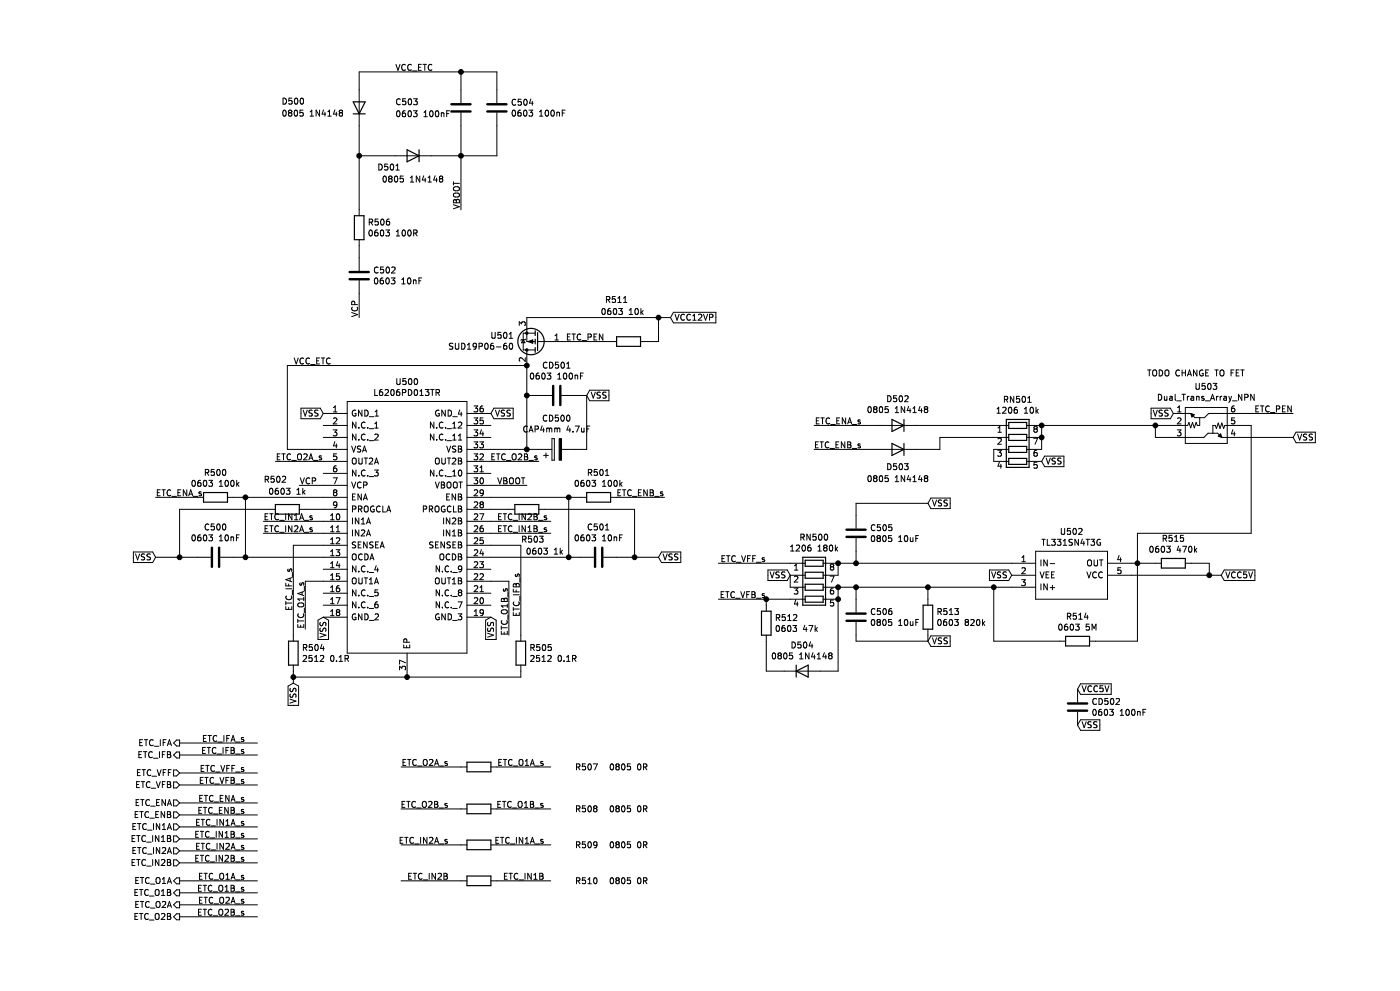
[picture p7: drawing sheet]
EESchema Schematic File Version 4
EELAYER 30 0
EELAYER END
$Descr A4 11693 8268
encoding utf-8
Sheet 7 9
Title ""
Date ""
Rev ""
Comp ""
Comment1 ""
Comment2 ""
Comment3 ""
Comment4 ""
$EndDescr
$Comp
L SamacSys_Parts:L6206PD013TR U500
U 1 1
P 2700 3450
F 0 "U500" H 3400 3715 50  0000 C CNN
F 1 "L6206PD013TR" H 3400 3624 50  0000 C CNN
F 2 "Samacsys:SOP65P1420X360-37N" H 3950 3550 50  0001 L CNN
F 3 "http://www.st.com/content/ccc/resource/technical/document/datasheet/6e/e7/d6/58/65/53/48/2a/CD00002346.pdf/files/CD00002346.pdf/jcr:content/translations/en.CD00002346.pdf" H 3950 3450 50  0001 L CNN
F 4 "Dual Full Bridge Motor Driver 48V 36-Pin PowerSO T/R" H 3950 3350 50  0001 L CNN "Description"
F 5 "3.6" H 3950 3250 50  0001 L CNN "Height"
F 6 "511-L6206PD013TR" H 3950 3150 50  0001 L CNN "Mouser Part Number"
F 7 "https://www.mouser.co.uk/ProductDetail/STMicroelectronics/L6206PD013TR?qs=twoFnWyO3W%252B7nkIVgOYPvg%3D%3D" H 3950 3050 50  0001 L CNN "Mouser Price/Stock"
F 8 "STMicroelectronics" H 3950 2950 50  0001 L CNN "Manufacturer_Name"
F 9 "L6206PD013TR" H 3950 2850 50  0001 L CNN "Manufacturer_Part_Number"
	1    2700 3450
	1    0    0    -1  
$EndComp
Wire Wire Line
	2700 4150 2050 4150
Wire Wire Line
	2050 4150 2050 4650
Wire Wire Line
	2050 4650 2700 4650
Wire Wire Line
	2050 4150 1950 4150
Connection ~ 2050 4150
$Comp
L Device:R R500
U 1 1
P 1800 4150
F 0 "R500" V 1593 4150 50  0000 C CNN
F 1 "0603 100k" V 1684 4150 50  0000 C CNN
F 2 "Samacsys:RESC1608X55N" V 1730 4150 50  0001 C CNN
F 3 "~" H 1800 4150 50  0001 C CNN
	1    1800 4150
	0    1    1    0   
$EndComp
Wire Wire Line
	1650 4150 1300 4150
Text Label 1300 4150 0    50   ~ 0
ETC_ENA_s
$Comp
L Device:C C500
U 1 1
P 1800 4650
F 0 "C500" V 1548 4650 50  0000 C CNN
F 1 "0603 10nF" V 1639 4650 50  0000 C CNN
F 2 "Samacsys:RESC1608X55N" H 1838 4500 50  0001 C CNN
F 3 "~" H 1800 4650 50  0001 C CNN
	1    1800 4650
	0    1    1    0   
$EndComp
Wire Wire Line
	1950 4650 2050 4650
Connection ~ 2050 4650
Wire Wire Line
	1650 4650 1500 4650
Text GLabel 1300 4650 0    50   Input ~ 0
VSS
Wire Wire Line
	4100 4150 4750 4150
Wire Wire Line
	4750 4150 4750 4650
Wire Wire Line
	4750 4650 4100 4650
Wire Wire Line
	4750 4150 4850 4150
Connection ~ 4750 4150
$Comp
L Device:R R501
U 1 1
P 5000 4150
F 0 "R501" V 4793 4150 50  0000 C CNN
F 1 "0603 100k" V 4884 4150 50  0000 C CNN
F 2 "Samacsys:RESC1608X55N" V 4930 4150 50  0001 C CNN
F 3 "~" H 5000 4150 50  0001 C CNN
	1    5000 4150
	0    -1   1    0   
$EndComp
Wire Wire Line
	5150 4150 5550 4150
Text Label 5550 4150 2    50   ~ 0
ETC_ENB_s
$Comp
L Device:C C501
U 1 1
P 5000 4650
F 0 "C501" V 4748 4650 50  0000 C CNN
F 1 "0603 10nF" V 4839 4650 50  0000 C CNN
F 2 "Samacsys:RESC1608X55N" H 5038 4500 50  0001 C CNN
F 3 "~" H 5000 4650 50  0001 C CNN
	1    5000 4650
	0    -1   1    0   
$EndComp
Wire Wire Line
	4850 4650 4750 4650
Connection ~ 4750 4650
Wire Wire Line
	5150 4650 5300 4650
Text GLabel 5500 4650 2    50   Input ~ 0
VSS
Wire Wire Line
	4100 4350 4600 4350
Wire Wire Line
	4100 4450 4600 4450
Wire Wire Line
	2700 4450 2200 4450
Wire Wire Line
	2200 4350 2700 4350
Text Label 4150 4350 0    50   ~ 0
ETC_IN2B_s
Text Label 4150 4450 0    50   ~ 0
ETC_IN1B_s
Text Label 2200 4350 0    50   ~ 0
ETC_IN1A_s
Text Label 2200 4450 0    50   ~ 0
ETC_IN2A_s
$Comp
L Device:R R503
U 1 1
P 4400 4250
F 0 "R503" V 4650 4300 50  0000 C CNN
F 1 "0603 1k" V 4750 4400 50  0000 C CNN
F 2 "Samacsys:RESC1608X55N" V 4330 4250 50  0001 C CNN
F 3 "~" H 4400 4250 50  0001 C CNN
	1    4400 4250
	0    1    1    0   
$EndComp
Wire Wire Line
	2250 4250 1500 4250
Wire Wire Line
	1500 4250 1500 4650
Connection ~ 1500 4650
Wire Wire Line
	1500 4650 1300 4650
Wire Wire Line
	4550 4250 5300 4250
Wire Wire Line
	5300 4250 5300 4650
Connection ~ 5300 4650
Wire Wire Line
	5300 4650 5500 4650
Wire Wire Line
	4100 4250 4250 4250
Wire Wire Line
	2550 4250 2700 4250
Text GLabel 4100 3450 2    50   Input ~ 0
VSS
Text GLabel 4100 5150 3    50   Input ~ 0
VSS
Text GLabel 2700 5150 3    50   Input ~ 0
VSS
Text GLabel 2700 3450 0    50   Input ~ 0
VSS
Wire Wire Line
	2700 3750 2400 3750
Wire Wire Line
	2400 3750 2400 3050
Wire Wire Line
	2400 3050 4400 3050
Wire Wire Line
	4400 3050 4400 3300
Wire Wire Line
	4400 3750 4100 3750
$Comp
L Transistor_FET:SUD19P06-60 U501
U 1 1
P 4500 2850
F 0 "U501" H 4705 2804 50  0000 L CNN
F 1 "SUD19P06-60" H 4705 2895 50  0000 L CNN
F 2 "Sparkdog PF-DI V2:MDAC-TO-252-3" H 4695 2775 50  0001 L CIN
F 3 "https://www.vishay.com/docs/69253/sud19p06.pdf" H 4500 2850 50  0001 C CNN
	1    4500 2850
	-1   0    0    1   
$EndComp
Connection ~ 4400 3050
Wire Wire Line
	4400 2650 5500 2650
Text GLabel 5600 2650 2    50   Input ~ 0
VCC12VP
$Comp
L Device:R R511
U 1 1
P 5250 2850
F 0 "R511" V 4900 2750 50  0000 C CNN
F 1 "0603 10k" V 5000 2800 50  0000 C CNN
F 2 "Samacsys:RESC1608X55N" V 5180 2850 50  0001 C CNN
F 3 "~" H 5250 2850 50  0001 C CNN
	1    5250 2850
	0    1    1    0   
$EndComp
Wire Wire Line
	5400 2850 5500 2850
Wire Wire Line
	5500 2850 5500 2650
Connection ~ 5500 2650
Wire Wire Line
	5500 2650 5600 2650
Wire Wire Line
	4700 2850 5100 2850
Text Label 5050 2850 2    50   ~ 0
ETC_PEN
$Comp
L Device:C CD501
U 1 1
P 4650 3300
F 0 "CD501" V 4398 3300 50  0000 C CNN
F 1 "0603 100nF" V 4489 3300 50  0000 C CNN
F 2 "Samacsys:RESC1608X55N" H 4688 3150 50  0001 C CNN
F 3 "~" H 4650 3300 50  0001 C CNN
	1    4650 3300
	0    1    1    0   
$EndComp
$Comp
L Device:CP CD500
U 1 1
P 4650 3750
F 0 "CD500" V 4905 3750 50  0000 C CNN
F 1 "CAP4mm 4.7uF" V 4814 3750 50  0000 C CNN
F 2 "Samacsys:CAPAE1700X1700N" H 4688 3600 50  0001 C CNN
F 3 "~" H 4650 3750 50  0001 C CNN
	1    4650 3750
	0    -1   -1   0   
$EndComp
Wire Wire Line
	4500 3300 4400 3300
Connection ~ 4400 3300
Wire Wire Line
	4400 3300 4400 3750
Wire Wire Line
	4400 3750 4500 3750
Connection ~ 4400 3750
Wire Wire Line
	4800 3750 4900 3750
Wire Wire Line
	4900 3750 4900 3300
Wire Wire Line
	4900 3300 4800 3300
Text GLabel 4900 3300 2    50   Input ~ 0
VSS
Wire Wire Line
	4100 4550 4350 4550
Wire Wire Line
	4350 4550 4350 5300
Wire Wire Line
	2700 4550 2450 4550
Wire Wire Line
	2450 4550 2450 5300
$Comp
L Device:R R504
U 1 1
P 2450 5450
F 0 "R504" H 2520 5496 50  0000 L CNN
F 1 "2512 0.1R" H 2520 5405 50  0000 L CNN
F 2 "Samacsys:RESC6331X75N" V 2380 5450 50  0001 C CNN
F 3 "~" H 2450 5450 50  0001 C CNN
	1    2450 5450
	1    0    0    -1  
$EndComp
$Comp
L Device:R R505
U 1 1
P 4350 5450
F 0 "R505" H 4420 5496 50  0000 L CNN
F 1 "2512 0.1R" H 4420 5405 50  0000 L CNN
F 2 "Samacsys:RESC6331X75N" V 4280 5450 50  0001 C CNN
F 3 "~" H 4350 5450 50  0001 C CNN
	1    4350 5450
	1    0    0    -1  
$EndComp
Wire Wire Line
	2450 5600 2450 5650
Wire Wire Line
	4350 5600 4350 5650
Text GLabel 2450 5700 3    50   Input ~ 0
VSS
Text Label 4350 5150 1    50   ~ 0
ETC_IFB_s
Text Label 2450 5100 1    50   ~ 0
ETC_IFA_s
Wire Wire Line
	2700 4050 2500 4050
Text Label 2650 4050 2    50   ~ 0
VCP
Wire Wire Line
	2700 3850 2300 3850
Wire Wire Line
	4100 3850 4500 3850
Text Label 2700 3850 2    50   ~ 0
ETC_O2A_s
Text Label 4500 3850 2    50   ~ 0
ETC_O2B_s
Wire Wire Line
	2700 4850 2550 4850
Wire Wire Line
	2550 4850 2550 5250
Wire Wire Line
	4100 4850 4250 4850
Wire Wire Line
	4250 4850 4250 5300
Text Label 2550 4850 3    50   ~ 0
ETC_O1A_s
Text Label 4250 4900 3    50   ~ 0
ETC_O1B_s
Wire Wire Line
	4100 4050 4400 4050
Text Label 4150 4050 0    50   ~ 0
VBOOT
Wire Wire Line
	2450 5650 3400 5650
Connection ~ 2450 5650
Wire Wire Line
	2450 5650 2450 5700
Connection ~ 3400 5650
Wire Wire Line
	3400 5650 4350 5650
Text Label 2450 3050 0    50   ~ 0
VCC_ETC
Text Label 3300 600  0    50   ~ 0
VCC_ETC
Text Label 3000 2650 1    50   ~ 0
VCP
Text Label 3850 1750 1    50   ~ 0
VBOOT
$Comp
L Device:C C502
U 1 1
P 3000 2300
F 0 "C502" H 3115 2346 50  0000 L CNN
F 1 "0603 10nF" H 3115 2255 50  0000 L CNN
F 2 "Samacsys:RESC1608X55N" H 3038 2150 50  0001 C CNN
F 3 "~" H 3000 2300 50  0001 C CNN
	1    3000 2300
	1    0    0    -1  
$EndComp
$Comp
L Device:R R506
U 1 1
P 3000 1900
F 0 "R506" H 3070 1946 50  0000 L CNN
F 1 "0603 100R" H 3070 1855 50  0000 L CNN
F 2 "Samacsys:RESC1608X55N" V 2930 1900 50  0001 C CNN
F 3 "~" H 3000 1900 50  0001 C CNN
	1    3000 1900
	1    0    0    -1  
$EndComp
Wire Wire Line
	3000 2450 3000 2650
Wire Wire Line
	3000 2150 3000 2050
Wire Wire Line
	3850 1300 3850 1750
$Comp
L Device:C C503
U 1 1
P 3850 900
F 0 "C503" H 3300 950 50  0000 L CNN
F 1 "0603 100nF" H 3300 850 50  0000 L CNN
F 2 "Samacsys:RESC1608X55N" H 3888 750 50  0001 C CNN
F 3 "~" H 3850 900 50  0001 C CNN
	1    3850 900 
	1    0    0    -1  
$EndComp
Wire Wire Line
	3000 600  3850 600 
Wire Wire Line
	3000 1050 3000 1300
Wire Wire Line
	3300 1300 3000 1300
Connection ~ 3000 1300
Wire Wire Line
	3600 1300 3850 1300
Wire Wire Line
	3850 1050 3850 1300
Connection ~ 3850 1300
Wire Wire Line
	3000 600  3000 750 
Wire Wire Line
	3850 600  3850 750 
$Comp
L Device:C C504
U 1 1
P 4150 900
F 0 "C504" H 4265 946 50  0000 L CNN
F 1 "0603 100nF" H 4265 855 50  0000 L CNN
F 2 "Samacsys:RESC1608X55N" H 4188 750 50  0001 C CNN
F 3 "~" H 4150 900 50  0001 C CNN
	1    4150 900 
	1    0    0    -1  
$EndComp
Wire Wire Line
	3850 600  4150 600 
Wire Wire Line
	4150 600  4150 750 
Connection ~ 3850 600 
Wire Wire Line
	3850 1300 4150 1300
Wire Wire Line
	4150 1300 4150 1050
Wire Wire Line
	3000 1300 3000 1750
Text Label 7200 3550 2    50   ~ 0
ETC_ENA_s
Text Label 7200 3750 2    50   ~ 0
ETC_ENB_s
$Comp
L Device:D D502
U 1 1
P 7500 3550
F 0 "D502" H 7500 3333 50  0000 C CNN
F 1 "0805 1N4148" H 7500 3424 50  0000 C CNN
F 2 "Samacsys:RESC2012X60N" H 7500 3550 50  0001 C CNN
F 3 "~" H 7500 3550 50  0001 C CNN
	1    7500 3550
	-1   0    0    1   
$EndComp
$Comp
L Device:D D503
U 1 1
P 7500 3750
F 0 "D503" H 7500 3900 50  0000 C CNN
F 1 "0805 1N4148" H 7500 4000 50  0000 C CNN
F 2 "Samacsys:RESC2012X60N" H 7500 3750 50  0001 C CNN
F 3 "~" H 7500 3750 50  0001 C CNN
	1    7500 3750
	-1   0    0    1   
$EndComp
Wire Wire Line
	7350 3550 6800 3550
Wire Wire Line
	7350 3750 6800 3750
Wire Wire Line
	7650 3750 7850 3750
$Comp
L Device:R_Pack04 RN501
U 1 1
P 8500 3750
F 0 "RN501" V 8083 3750 50  0000 C CNN
F 1 "1206 10k" V 8174 3750 50  0000 C CNN
F 2 "Samacsys:742C083103JP" V 8775 3750 50  0001 C CNN
F 3 "~" H 8500 3750 50  0001 C CNN
	1    8500 3750
	0    1    1    0   
$EndComp
Wire Wire Line
	7650 3550 8300 3550
Wire Wire Line
	8300 3650 7850 3650
Wire Wire Line
	7850 3650 7850 3750
$Comp
L Rabbit~ECU~Schematic~Symbols:Dual_Trans_Array_NPN U503
U 1 1
P 9900 3700
F 0 "U503" H 10075 4175 50  0000 C CNN
F 1 "Dual_Trans_Array_NPN" H 10075 4084 50  0000 C CNN
F 2 "Sparkdog PF-DI V2:SOT-363-6" H 9900 3700 50  0001 C CNN
F 3 "" H 9900 3700 50  0001 C CNN
	1    9900 3700
	1    0    0    -1  
$EndComp
Wire Wire Line
	8700 3650 8700 3550
Wire Wire Line
	9800 3550 9650 3550
Wire Wire Line
	9650 3550 9650 3650
Wire Wire Line
	9650 3650 9800 3650
Connection ~ 9650 3550
Wire Wire Line
	9650 3550 8700 3550
Text GLabel 9800 3450 0    50   Input ~ 0
VSS
Text GLabel 10800 3650 2    50   Input ~ 0
VSS
Wire Wire Line
	10350 3450 10800 3450
Text Label 10800 3450 2    50   ~ 0
ETC_PEN
$Comp
L SamacSys_Parts:TL331SN4T3G U502
U 1 1
P 8450 4700
F 0 "U502" H 8950 4965 50  0000 C CNN
F 1 "TL331SN4T3G" H 8950 4874 50  0000 C CNN
F 2 "Samacsys:SOT95P275X110-5N" H 9300 4800 50  0001 L CNN
F 3 "https://www.onsemi.com/pub/Collateral/TL331-D.PDF" H 9300 4700 50  0001 L CNN
F 4 "Analog Comparators LOW POWER SINGLE COMPARAT" H 9300 4600 50  0001 L CNN "Description"
F 5 "1.1" H 9300 4500 50  0001 L CNN "Height"
F 6 "863-TL331SN4T3G" H 9300 4400 50  0001 L CNN "Mouser Part Number"
F 7 "https://www.mouser.co.uk/ProductDetail/ON-Semiconductor/TL331SN4T3G?qs=5aG0NVq1C4zC%252B71FkOI2HA%3D%3D" H 9300 4300 50  0001 L CNN "Mouser Price/Stock"
F 8 "ON Semiconductor" H 9300 4200 50  0001 L CNN "Manufacturer_Name"
F 9 "TL331SN4T3G" H 9300 4100 50  0001 L CNN "Manufacturer_Part_Number"
	1    8450 4700
	1    0    0    -1  
$EndComp
$Comp
L Device:R_Pack04 RN500
U 1 1
P 6800 4900
F 0 "RN500" V 6383 4900 50  0000 C CNN
F 1 "1206 180k" V 6474 4900 50  0000 C CNN
F 2 "Samacsys:742C083103JP" V 7075 4900 50  0001 C CNN
F 3 "~" H 6800 4900 50  0001 C CNN
	1    6800 4900
	0    1    1    0   
$EndComp
Wire Wire Line
	6600 4800 6600 4900
Text GLabel 6600 4800 0    50   Input ~ 0
VSS
Wire Wire Line
	6600 4700 6000 4700
Wire Wire Line
	6600 5000 6400 5000
Wire Wire Line
	7000 4700 7000 4800
Wire Wire Line
	7000 4900 7000 5000
Connection ~ 7000 4700
Connection ~ 7000 4900
Text GLabel 8450 4800 0    50   Input ~ 0
VSS
$Comp
L Device:R R513
U 1 1
P 7750 5150
F 0 "R513" H 7820 5196 50  0000 L CNN
F 1 "0603 820k" H 7820 5105 50  0000 L CNN
F 2 "Samacsys:RESC1608X55N" V 7680 5150 50  0001 C CNN
F 3 "~" H 7750 5150 50  0001 C CNN
	1    7750 5150
	1    0    0    -1  
$EndComp
Wire Wire Line
	7750 4900 7750 5000
Text GLabel 7750 4200 2    50   Input ~ 0
VSS
Text GLabel 7750 5350 2    50   Input ~ 0
VSS
Wire Wire Line
	7750 5300 7750 5350
Text GLabel 10200 4800 2    50   Input ~ 0
VCC5V
$Comp
L Device:R R515
U 1 1
P 9800 4700
F 0 "R515" V 9593 4700 50  0000 C CNN
F 1 "0603 470k" V 9684 4700 50  0000 C CNN
F 2 "Samacsys:RESC1608X55N" V 9730 4700 50  0001 C CNN
F 3 "~" H 9800 4700 50  0001 C CNN
	1    9800 4700
	0    1    1    0   
$EndComp
Wire Wire Line
	9450 4800 10100 4800
Wire Wire Line
	9450 4700 9500 4700
Wire Wire Line
	9950 4700 10100 4700
Wire Wire Line
	10100 4700 10100 4800
Connection ~ 10100 4800
Wire Wire Line
	10100 4800 10200 4800
Wire Wire Line
	10350 3550 10450 3550
Wire Wire Line
	10450 3550 10450 4450
Wire Wire Line
	10450 4450 9500 4450
Wire Wire Line
	9500 4450 9500 4700
Connection ~ 9500 4700
Wire Wire Line
	9500 4700 9650 4700
Wire Wire Line
	10350 3650 10800 3650
Text Label 6400 5000 2    50   ~ 0
ETC_VFB_s
Text Label 6400 4700 2    50   ~ 0
ETC_VFF_s
Wire Wire Line
	7000 4900 7150 4900
Wire Wire Line
	7000 4700 7150 4700
Connection ~ 7750 4900
Wire Wire Line
	7750 4900 8300 4900
$Comp
L Device:C C506
U 1 1
P 7150 5150
F 0 "C506" H 7265 5196 50  0000 L CNN
F 1 "0805 10uF" H 7265 5105 50  0000 L CNN
F 2 "Samacsys:RESC2012X60N" H 7188 5000 50  0001 C CNN
F 3 "~" H 7150 5150 50  0001 C CNN
	1    7150 5150
	1    0    0    -1  
$EndComp
$Comp
L Device:C C505
U 1 1
P 7150 4450
F 0 "C505" H 7265 4496 50  0000 L CNN
F 1 "0805 10uF" H 7265 4405 50  0000 L CNN
F 2 "Samacsys:RESC2012X60N" H 7188 4300 50  0001 C CNN
F 3 "~" H 7150 4450 50  0001 C CNN
	1    7150 4450
	1    0    0    -1  
$EndComp
Wire Wire Line
	7750 4200 7150 4200
Wire Wire Line
	7150 4200 7150 4300
Wire Wire Line
	7150 5300 7150 5350
Wire Wire Line
	7150 5350 7750 5350
Wire Wire Line
	7150 5000 7150 4900
Connection ~ 7150 4900
Wire Wire Line
	7150 4900 7750 4900
Wire Wire Line
	7150 4600 7150 4700
Connection ~ 7150 4700
$Comp
L Device:R R512
U 1 1
P 6400 5200
F 0 "R512" H 6470 5246 50  0000 L CNN
F 1 "0603 47k" H 6470 5155 50  0000 L CNN
F 2 "Samacsys:RESC1608X55N" V 6330 5200 50  0001 C CNN
F 3 "~" H 6400 5200 50  0001 C CNN
	1    6400 5200
	1    0    0    -1  
$EndComp
Wire Wire Line
	6400 5050 6400 5000
Wire Wire Line
	6400 5000 6000 5000
$Comp
L Device:D D504
U 1 1
P 6700 5600
F 0 "D504" H 6700 5817 50  0000 C CNN
F 1 "0805 1N4148" H 6700 5726 50  0000 C CNN
F 2 "Samacsys:RESC2012X60N" H 6700 5600 50  0001 C CNN
F 3 "~" H 6700 5600 50  0001 C CNN
	1    6700 5600
	1    0    0    -1  
$EndComp
Wire Wire Line
	6400 5350 6400 5600
Wire Wire Line
	6400 5600 6550 5600
Wire Wire Line
	6850 5600 7000 5600
Text HLabel 1500 6700 0    50   Input ~ 0
ETC_ENA
Text HLabel 1500 6800 0    50   Input ~ 0
ETC_ENB
Text HLabel 1500 6900 0    50   Input ~ 0
ETC_IN1A
Text HLabel 1500 7000 0    50   Input ~ 0
ETC_IN1B
Text HLabel 1500 7100 0    50   Input ~ 0
ETC_IN2A
Text HLabel 1500 7200 0    50   Input ~ 0
ETC_IN2B
Text HLabel 1500 7550 0    50   Output ~ 0
ETC_O2A
Text HLabel 1500 7650 0    50   Output ~ 0
ETC_O2B
Text HLabel 1500 7350 0    50   Output ~ 0
ETC_O1A
Text HLabel 1500 7450 0    50   Output ~ 0
ETC_O1B
Text HLabel 1500 6450 0    50   Input ~ 0
ETC_VFF
Text HLabel 1500 6550 0    50   Input ~ 0
ETC_VFB
Text HLabel 1500 6200 0    50   Output ~ 0
ETC_IFA
Text HLabel 1500 6300 0    50   Output ~ 0
ETC_IFB
Wire Wire Line
	1500 7350 2150 7350
Wire Wire Line
	2150 7450 1500 7450
Wire Wire Line
	1500 7550 2150 7550
Wire Wire Line
	2150 7650 1500 7650
Wire Wire Line
	1500 6900 2150 6900
Wire Wire Line
	2150 7000 1500 7000
Wire Wire Line
	1500 7100 2150 7100
Wire Wire Line
	2150 7200 1500 7200
Wire Wire Line
	1500 6800 2150 6800
Wire Wire Line
	2150 6700 1500 6700
Wire Wire Line
	1500 6550 2150 6550
Wire Wire Line
	2150 6450 1500 6450
Wire Wire Line
	1500 6300 2150 6300
Wire Wire Line
	2150 6200 1500 6200
Connection ~ 6400 5000
Text Label 2050 7000 2    50   ~ 0
ETC_IN1B_s
Text Label 2050 6900 2    50   ~ 0
ETC_IN1A_s
Text Label 2050 7100 2    50   ~ 0
ETC_IN2A_s
Text Label 2050 7200 2    50   ~ 0
ETC_IN2B_s
Text Label 2050 7350 2    50   ~ 0
ETC_O1A_s
Text Label 2050 7450 2    50   ~ 0
ETC_O1B_s
Text Label 2050 7550 2    50   ~ 0
ETC_O2A_s
Text Label 2050 7650 2    50   ~ 0
ETC_O2B_s
Text Label 2050 6700 2    50   ~ 0
ETC_ENA_s
Text Label 2050 6800 2    50   ~ 0
ETC_ENB_s
Text Label 2050 6450 2    50   ~ 0
ETC_VFF_s
Text Label 2050 6550 2    50   ~ 0
ETC_VFB_s
Text Label 2050 6300 2    50   ~ 0
ETC_IFB_s
Text Label 2050 6200 2    50   ~ 0
ETC_IFA_s
Wire Wire Line
	7000 5000 7000 5600
Connection ~ 7000 5000
$Comp
L Device:R R514
U 1 1
P 9000 5350
F 0 "R514" V 8793 5350 50  0000 C CNN
F 1 "0603 5M" V 8884 5350 50  0000 C CNN
F 2 "Samacsys:RESC1608X55N" V 8930 5350 50  0001 C CNN
F 3 "~" H 9000 5350 50  0001 C CNN
	1    9000 5350
	0    1    1    0   
$EndComp
Connection ~ 8700 3550
Wire Wire Line
	9500 4700 9500 5350
Wire Wire Line
	9500 5350 9150 5350
Wire Wire Line
	8300 5350 8300 4900
Connection ~ 8300 4900
Wire Wire Line
	8300 4900 8450 4900
Wire Wire Line
	8300 5350 8850 5350
$Comp
L Device:C CD502
U 1 1
P 9000 5900
F 0 "CD502" H 9115 5946 50  0000 L CNN
F 1 "0603 100nF" H 9115 5855 50  0000 L CNN
F 2 "Samacsys:RESC1608X55N" H 9038 5750 50  0001 C CNN
F 3 "~" H 9000 5900 50  0001 C CNN
	1    9000 5900
	1    0    0    -1  
$EndComp
Text GLabel 9000 5750 2    50   Input ~ 0
VCC5V
Text GLabel 9000 6050 2    50   Input ~ 0
VSS
$Comp
L Device:R R508
U 1 1
P 4000 6750
F 0 "R508" V 4000 7650 50  0000 C CNN
F 1 "0805 0R" V 4000 8000 50  0000 C CNN
F 2 "Samacsys:RESC2012X60N" V 3930 6750 50  0001 C CNN
F 3 "~" H 4000 6750 50  0001 C CNN
	1    4000 6750
	0    1    1    0   
$EndComp
$Comp
L Device:R R509
U 1 1
P 4000 7050
F 0 "R509" V 4000 7950 50  0000 C CNN
F 1 "0805 0R" V 4000 8300 50  0000 C CNN
F 2 "Samacsys:RESC2012X60N" V 3930 7050 50  0001 C CNN
F 3 "~" H 4000 7050 50  0001 C CNN
	1    4000 7050
	0    1    1    0   
$EndComp
$Comp
L Device:R R510
U 1 1
P 4000 7350
F 0 "R510" V 4000 8250 50  0000 C CNN
F 1 "0805 0R" V 4000 8600 50  0000 C CNN
F 2 "Samacsys:RESC2012X60N" V 3930 7350 50  0001 C CNN
F 3 "~" H 4000 7350 50  0001 C CNN
	1    4000 7350
	0    1    1    0   
$EndComp
Text Label 4550 6400 2    50   ~ 0
ETC_O1A
Text Label 3750 6400 2    50   ~ 0
ETC_O2A
Text Label 4550 6750 2    50   ~ 0
ETC_O1B
Text Label 3750 6750 2    50   ~ 0
ETC_O2B
Text Label 4550 7050 2    50   ~ 0
ETC_IN1A_s
Text Label 3750 7050 2    50   ~ 0
ETC_IN2A
Text Label 4550 7350 2    50   ~ 0
ETC_IN1B_s
Text Label 3750 7350 2    50   ~ 0
ETC_IN2B
Wire Wire Line
	3850 6400 3350 6400
Wire Wire Line
	3350 6750 3850 6750
Wire Wire Line
	3850 7050 3350 7050
Wire Wire Line
	3350 7350 3850 7350
Wire Wire Line
	4150 7350 4600 7350
Wire Wire Line
	4600 7050 4150 7050
Wire Wire Line
	4150 6750 4600 6750
Wire Wire Line
	4600 6400 4150 6400
$Comp
L Device:R R502
U 1 1
P 2400 4250
F 0 "R502" V 2150 4150 50  0000 C CNN
F 1 "0603 1k" V 2250 4250 50  0000 C CNN
F 2 "Samacsys:RESC1608X55N" V 2330 4250 50  0001 C CNN
F 3 "~" H 2400 4250 50  0001 C CNN
	1    2400 4250
	0    1    1    0   
$EndComp
$Comp
L Device:R R507
U 1 1
P 4000 6400
F 0 "R507" V 4000 7300 50  0000 C CNN
F 1 "0805 0R" V 4000 7650 50  0000 C CNN
F 2 "Samacsys:RESC2012X60N" V 3930 6400 50  0001 C CNN
F 3 "~" H 4000 6400 50  0001 C CNN
	1    4000 6400
	0    1    1    0   
$EndComp
$Comp
L Device:D D501
U 1 1
P 3450 1300
F 0 "D501" H 3650 1400 50  0000 C CNN
F 1 "0805 1N4148" H 3450 1500 50  0000 C CNN
F 2 "Samacsys:RESC2012X60N" H 3450 1300 50  0001 C CNN
F 3 "~" H 3450 1300 50  0001 C CNN
	1    3450 1300
	-1   0    0    1   
$EndComp
$Comp
L Device:D D500
U 1 1
P 3000 900
F 0 "D500" V 3050 1550 50  0000 R CNN
F 1 "0805 1N4148" V 2950 1550 50  0000 R CNN
F 2 "Samacsys:RESC2012X60N" H 3000 900 50  0001 C CNN
F 3 "~" H 3000 900 50  0001 C CNN
	1    3000 900 
	0    -1   -1   0   
$EndComp
Wire Wire Line
	7150 4700 8450 4700
Text Notes 10400 3150 2    50   ~ 0
TODO CHANGE TO FET
Wire Wire Line
	8700 3650 8700 3750
Connection ~ 8700 3650
Wire Wire Line
	8300 3750 8300 3850
Text GLabel 8700 3850 2    50   Input ~ 0
VSS
$EndSCHEMATC
